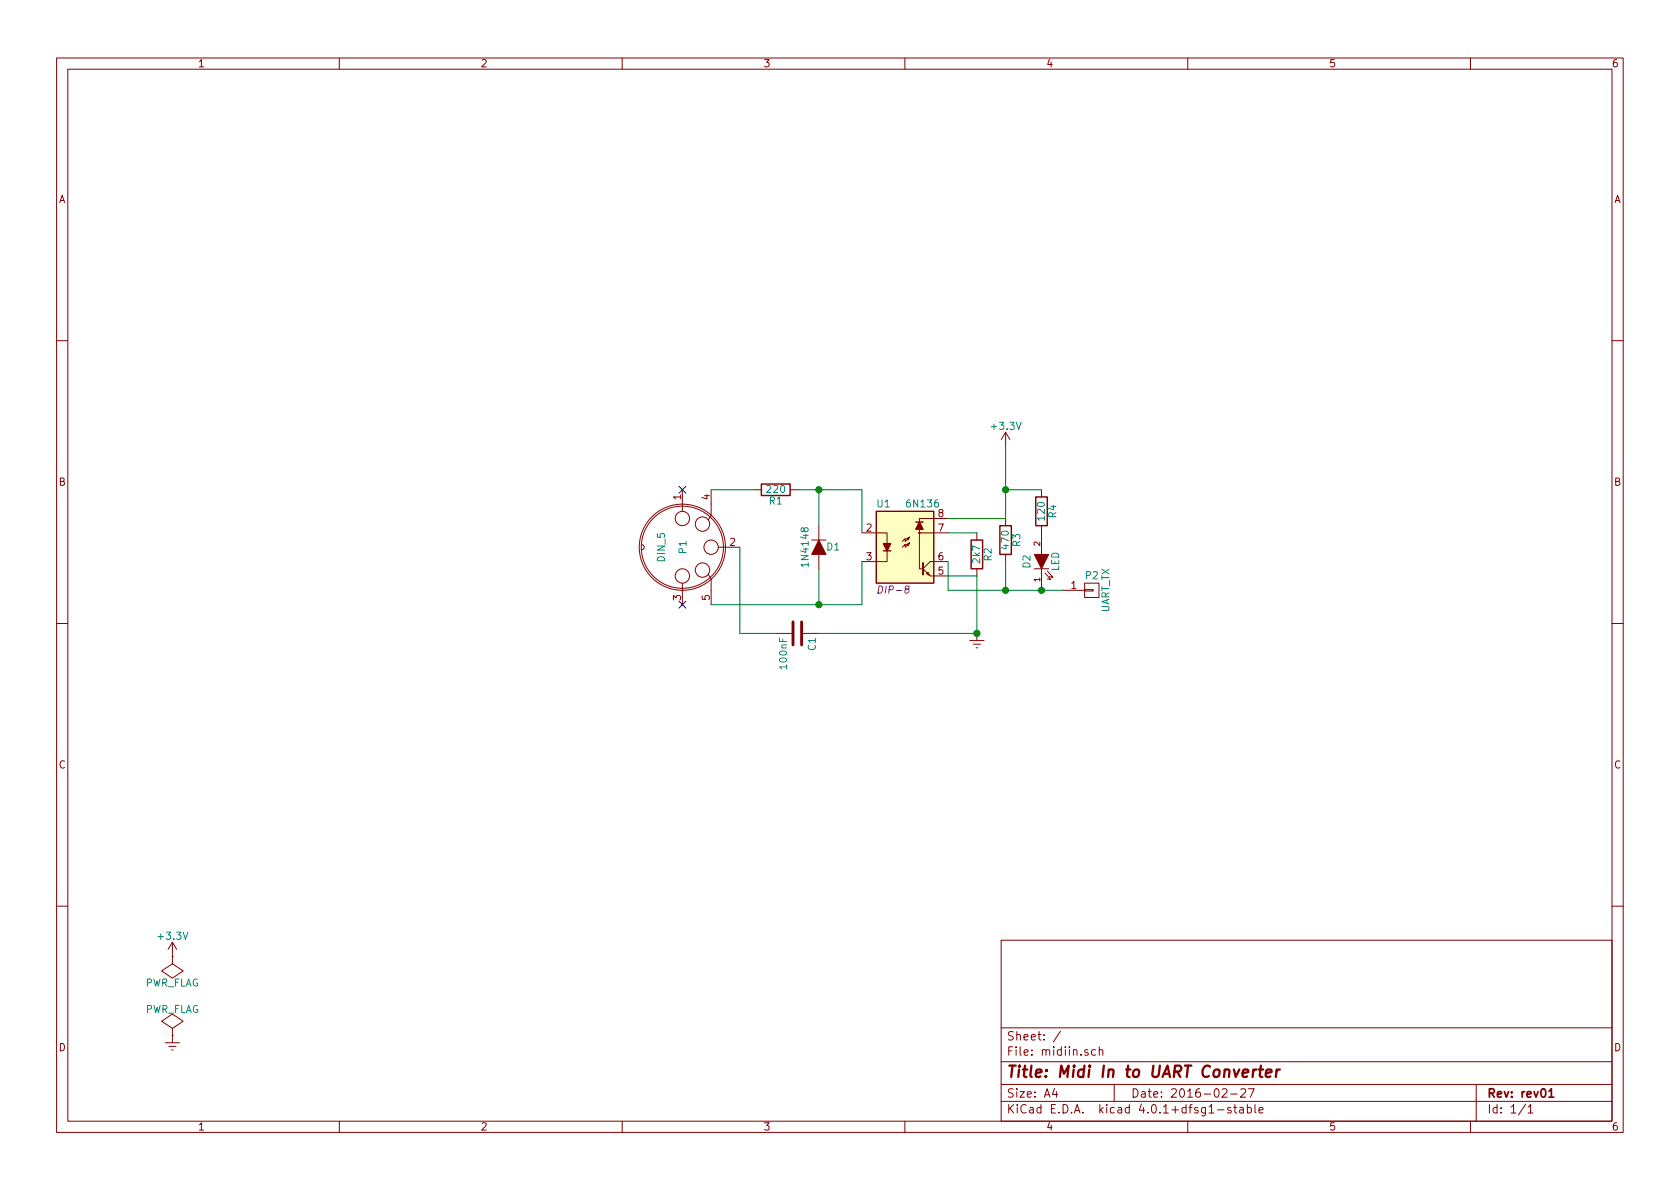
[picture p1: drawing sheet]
EESchema Schematic File Version 2
LIBS:power
LIBS:device
LIBS:transistors
LIBS:conn
LIBS:linear
LIBS:regul
LIBS:74xx
LIBS:cmos4000
LIBS:adc-dac
LIBS:memory
LIBS:xilinx
LIBS:microcontrollers
LIBS:dsp
LIBS:microchip
LIBS:analog_switches
LIBS:motorola
LIBS:texas
LIBS:intel
LIBS:audio
LIBS:interface
LIBS:digital-audio
LIBS:philips
LIBS:display
LIBS:cypress
LIBS:siliconi
LIBS:opto
LIBS:atmel
LIBS:contrib
LIBS:valves
LIBS:midiin-cache
EELAYER 25 0
EELAYER END
$Descr A4 11693 8268
encoding utf-8
Sheet 1 1
Title "Midi In to UART Converter"
Date "2016-02-27"
Rev "rev01"
Comp ""
Comment1 ""
Comment2 ""
Comment3 ""
Comment4 ""
$EndDescr
$Comp
L DIN_5 P1
U 1 1
P 4750 3800
F 0 "P1" H 4750 3800 50  0000 C CNN
F 1 "DIN_5" H 4750 3650 50  0000 C CNN
F 2 "" H 4750 3800 50  0000 C CNN
F 3 "" H 4750 3800 50  0000 C CNN
	1    4750 3800
	0    1    1    0   
$EndComp
$Comp
L 6N136 U1
U 1 1
P 6300 3800
F 0 "U1" H 6100 4100 50  0000 L CNN
F 1 "6N136" H 6300 4100 50  0000 L CNN
F 2 "DIP-8" H 6100 3500 50  0000 L CIN
F 3 "" H 6300 3800 50  0000 L CNN
	1    6300 3800
	1    0    0    -1  
$EndComp
$Comp
L D D1
U 1 1
P 5700 3800
F 0 "D1" V 5700 3900 50  0000 C CNN
F 1 "1N4148" H 5700 3700 50  0000 C CNN
F 2 "" H 5700 3800 50  0000 C CNN
F 3 "" H 5700 3800 50  0000 C CNN
	1    5700 3800
	0    1    1    0   
$EndComp
$Comp
L R R1
U 1 1
P 5400 3400
F 0 "R1" V 5480 3400 50  0000 C CNN
F 1 "220" V 5400 3400 50  0000 C CNN
F 2 "" V 5330 3400 50  0000 C CNN
F 3 "" H 5400 3400 50  0000 C CNN
	1    5400 3400
	0    1    1    0   
$EndComp
$Comp
L R R2
U 1 1
P 6800 3850
F 0 "R2" V 6880 3850 50  0000 C CNN
F 1 "2k7" V 6800 3850 50  0000 C CNN
F 2 "" V 6730 3850 50  0000 C CNN
F 3 "" H 6800 3850 50  0000 C CNN
	1    6800 3850
	1    0    0    -1  
$EndComp
$Comp
L R R3
U 1 1
P 7000 3750
F 0 "R3" V 7080 3750 50  0000 C CNN
F 1 "470" V 7000 3750 50  0000 C CNN
F 2 "" V 6930 3750 50  0000 C CNN
F 3 "" H 7000 3750 50  0000 C CNN
	1    7000 3750
	1    0    0    -1  
$EndComp
$Comp
L +3.3V #PWR01
U 1 1
P 7000 3100
F 0 "#PWR01" H 7000 2950 50  0001 C CNN
F 1 "+3.3V" H 7000 3240 50  0000 C CNN
F 2 "" H 7000 3100 50  0000 C CNN
F 3 "" H 7000 3100 50  0000 C CNN
	1    7000 3100
	1    0    0    -1  
$EndComp
Wire Wire Line
	4950 3400 5250 3400
Wire Wire Line
	5550 3400 6000 3400
Wire Wire Line
	5700 3400 5700 3650
Wire Wire Line
	6000 3400 6000 3700
Connection ~ 5700 3400
Wire Wire Line
	4950 4200 6000 4200
Wire Wire Line
	5700 4200 5700 3950
Wire Wire Line
	6000 4200 6000 3900
Connection ~ 5700 4200
Wire Wire Line
	6600 3700 6800 3700
Wire Wire Line
	6600 4000 6800 4000
Wire Wire Line
	6600 3600 7000 3600
Wire Wire Line
	6600 3900 6600 4100
Wire Wire Line
	7000 4100 7000 3900
Wire Wire Line
	7000 3600 7000 3100
$Comp
L CONN_01X01 P2
U 1 1
P 7600 4100
F 0 "P2" H 7600 4200 50  0000 C CNN
F 1 "UART_TX" V 7700 4100 50  0000 C CNN
F 2 "" H 7600 4100 50  0000 C CNN
F 3 "" H 7600 4100 50  0000 C CNN
	1    7600 4100
	1    0    0    -1  
$EndComp
Connection ~ 7000 4100
$Comp
L LED D2
U 1 1
P 7250 3900
F 0 "D2" H 7250 4000 50  0000 C CNN
F 1 "LED" H 7250 3800 50  0000 C CNN
F 2 "" H 7250 3900 50  0000 C CNN
F 3 "" H 7250 3900 50  0000 C CNN
	1    7250 3900
	0    -1   -1   0   
$EndComp
Wire Wire Line
	6600 4100 7400 4100
Connection ~ 7250 4100
$Comp
L R R4
U 1 1
P 7250 3550
F 0 "R4" V 7330 3550 50  0000 C CNN
F 1 "120" V 7250 3550 50  0000 C CNN
F 2 "" V 7180 3550 50  0000 C CNN
F 3 "" H 7250 3550 50  0000 C CNN
	1    7250 3550
	1    0    0    -1  
$EndComp
Wire Wire Line
	7250 3400 7000 3400
Connection ~ 7000 3400
NoConn ~ 4750 3400
NoConn ~ 4750 4200
$Comp
L C C1
U 1 1
P 5550 4400
F 0 "C1" H 5575 4500 50  0000 L CNN
F 1 "100nF" H 5575 4300 50  0000 L CNN
F 2 "" H 5588 4250 50  0000 C CNN
F 3 "" H 5550 4400 50  0000 C CNN
	1    5550 4400
	0    1    1    0   
$EndComp
Wire Wire Line
	5150 3800 5150 4400
Wire Wire Line
	5150 4400 5400 4400
Wire Wire Line
	5700 4400 6800 4400
Wire Wire Line
	6800 4400 6800 4000
$Comp
L Earth #PWR02
U 1 1
P 6800 4400
F 0 "#PWR02" H 6800 4150 50  0001 C CNN
F 1 "Earth" H 6800 4250 50  0001 C CNN
F 2 "" H 6800 4400 50  0000 C CNN
F 3 "" H 6800 4400 50  0000 C CNN
	1    6800 4400
	1    0    0    -1  
$EndComp
Connection ~ 6800 4400
$Comp
L +3.3V #PWR03
U 1 1
P 1200 6650
F 0 "#PWR03" H 1200 6500 50  0001 C CNN
F 1 "+3.3V" H 1200 6790 50  0000 C CNN
F 2 "" H 1200 6650 50  0000 C CNN
F 3 "" H 1200 6650 50  0000 C CNN
	1    1200 6650
	1    0    0    -1  
$EndComp
$Comp
L Earth #PWR04
U 1 1
P 1200 7200
F 0 "#PWR04" H 1200 6950 50  0001 C CNN
F 1 "Earth" H 1200 7050 50  0001 C CNN
F 2 "" H 1200 7200 50  0000 C CNN
F 3 "" H 1200 7200 50  0000 C CNN
	1    1200 7200
	1    0    0    -1  
$EndComp
$Comp
L PWR_FLAG #FLG05
U 1 1
P 1200 7200
F 0 "#FLG05" H 1200 7295 50  0001 C CNN
F 1 "PWR_FLAG" H 1200 7380 50  0000 C CNN
F 2 "" H 1200 7200 50  0000 C CNN
F 3 "" H 1200 7200 50  0000 C CNN
	1    1200 7200
	1    0    0    -1  
$EndComp
$Comp
L PWR_FLAG #FLG06
U 1 1
P 1200 6650
F 0 "#FLG06" H 1200 6745 50  0001 C CNN
F 1 "PWR_FLAG" H 1200 6830 50  0000 C CNN
F 2 "" H 1200 6650 50  0000 C CNN
F 3 "" H 1200 6650 50  0000 C CNN
	1    1200 6650
	-1   0    0    1   
$EndComp
$EndSCHEMATC
